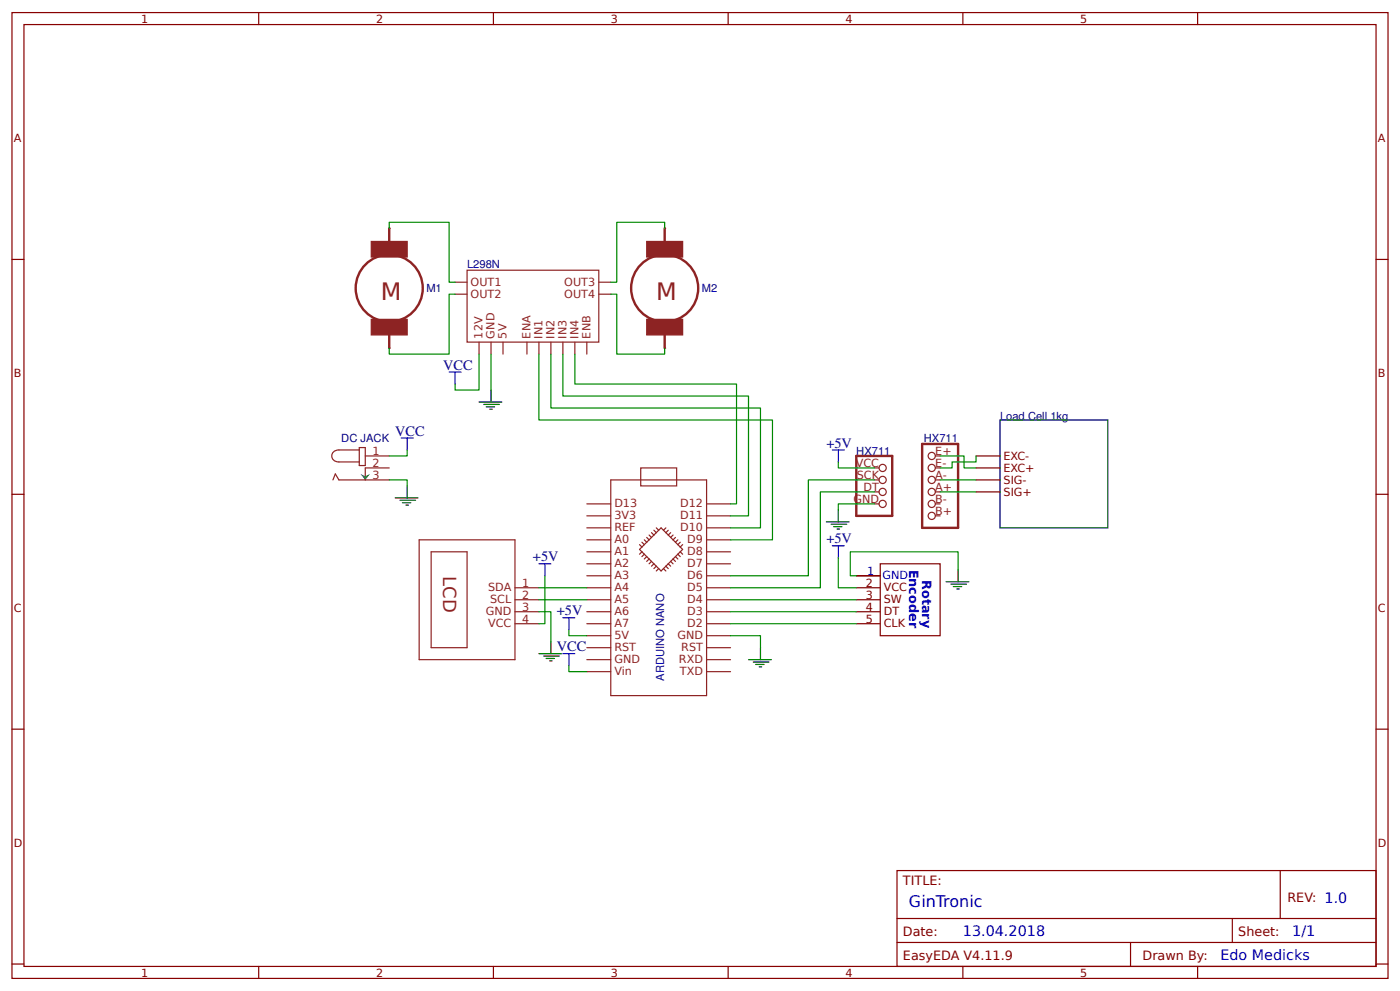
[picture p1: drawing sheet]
<svg xmlns="http://www.w3.org/2000/svg" width="309mm" height="219mm" viewBox="0 0 309 219" stroke-linecap="round" stroke-linejoin="round" font-family="sans-serif">
<g fill="none" stroke="#800" stroke-width=".26">
<path d="M2.6 2.8h304.1v213.2h-304.1zM5.3 5.4h298.7v208h-298.7zM57.1 2.8v2.6M109 2.8v2.6M160.9 2.8v2.6M212.7 2.8v2.6M264.6 2.8v2.6M2.6 57.3h2.7M304 57.3h2.7M2.6 109.1h2.7M304 109.1h2.7M2.6 161h2.7"/>
<path d="M304 161h2.7M198.2 192.2h105.8v21.2h-105.8zM282.8 192.2v10.6M2.6 212.9h2.7M57.1 213.4v2.6M109 213.4v2.6M160.9 213.4v2.6M198.2 202.8h105.8M198.2 208.1h105.8M212.7 213.4v2.6M249.8 208.1v5.3M264.6 213.4v2.6"/>
<path d="M272.3 202.8v5.3M304 212.9h2.7"/>
</g>
<g fill="none" stroke="#8d2323" stroke-width=".26">
<path d="M103.2 59.7h29.1v15.8h-29.1zM100.5 62.3h2.7M100.5 65h2.7M105.8 75.5v2.7M108.5 75.5v2.7M111.1 75.5v2.7M116.4 75.5v2.7M119.1 75.5v2.7M121.7 75.5v2.7M124.4 75.5v2.7M127 75.5v2.7M129.6 75.5v2.7"/>
<path d="M132.3 62.3h2.6M132.3 65h2.6M193.1 103.3h1.1M193.1 106h1.1M193.1 108.6h1.1M193.1 111.3h1.1M206.6 100.7h1.1M206.6 103.3h1.1M206.6 106h1.1M206.6 108.6h1.1M206.6 111.3h1.1M206.6 113.9h1.1"/>
<circle cx="195" cy="108.6" r=".79"/>
<circle cx="195" cy="106" r=".79"/>
<circle cx="195" cy="111.3" r=".79"/>
<circle cx="195" cy="103.3" r=".79"/>
<circle cx="205.8" cy="106" r=".79"/>
<circle cx="205.8" cy="113.9" r=".79"/>
<circle cx="205.8" cy="100.7" r=".79"/>
<circle cx="205.8" cy="108.6" r=".79"/>
<circle cx="205.8" cy="111.3" r=".79"/>
<circle cx="205.8" cy="103.3" r=".79"/>
</g>
<path d="M203.7 98h8v18.5h-8zM189.2 100.7h7.9v13.2h-7.9z" fill="none" stroke="#8d2323" stroke-width=".53"/>
<path d="M215.6 100.7h5.3M215.6 103.3h5.3M215.6 106h5.3M215.6 108.6h5.3" fill="none" stroke="#800000" stroke-width=".26"/>
<path d="M220.9 92.7h23.8v23.8h-23.8z" fill="none" stroke="#000" stroke-width=".26"/>
<path d="M194.5 124.5h13.2v15.9h-13.2z" fill="#fff" stroke="#800000" stroke-width=".26"/>
<path d="M189.2 132.4h5.3M189.2 129.8h5.3M189.2 135.1h5.3M189.2 137.7h5.3" fill="none" stroke="#800000" stroke-width=".26"/>
<g fill="none" stroke="#000" stroke-width=".26">
<path d="M105.8 88.8h5.1M106.9 89.3h3.4M107.4 89.8h1.9M108.2 90.4h.5M108.5 86.1v2.7M182.6 115.2h5M183.6 115.8h3.5M184.1 116.3h1.9M184.9 116.8h.6M185.2 112.6v2.6M189.2 127.1h5.3M209 128.5h5"/>
<path d="M210.1 129h3.4M210.6 129.5h1.9M211.4 130h.5M211.7 125.8v2.7M119.1 144.3h5M120.1 144.9h3.5M120.6 145.4h1.9M121.4 145.9h.6M121.7 141.7v2.6M165.4 145.7h5M166.4 146.2h3.5M167 146.7h1.8"/>
<path d="M167.7 147.2h.6M168 143v2.7"/>
</g>
<path d="M189.2 127.1h5.3" fill="none" stroke="#800" stroke-width=".26"/>
<g fill="none" stroke="#8d2323" stroke-width=".53">
<path d="M86 50.4v5.3M146.8 50.4v5.3M86 71.6v5.3M146.8 71.6v5.3"/>
<circle cx="86" cy="63.6" r="7.4"/>
<circle cx="146.8" cy="63.6" r="7.4"/>
</g>
<g fill="#8d2323" stroke="#8d2323" stroke-width=".26">
<path d="M82 53.3h8v3.5h-8z"/>
<path d="M82 70.5h8v3.5h-8z"/>
<path d="M142.9 53.3h7.9v3.5h-7.9z"/>
<path d="M142.9 70.5h7.9v3.5h-7.9z"/>
</g>
<g fill="none" stroke="#8d2323" stroke-width=".26">
<path d="M86 50.4h.1M146.8 50.4h.1M86 76.9h.1M146.8 76.9h.1M79.4 99.4h-4.5a1.34 1.34 0 0 0-1.6 1.3 1.34 1.34 0 0 0 1.6 1.3h4.5M79.4 98.8h1.3v4h-1.3zM73.6 106l.5-1.4 .8 1.4h11.1M80.7 100.7h5.3M86 103.3h-5.3v2.7M92.6 119.2h21.2v26.5h-21.2zM129.6 113.9h5.3M129.6 116.5h5.3"/>
<path d="M129.6 119.2h5.3M129.6 111.3h5.3M134.9 106h21.2v47.6h-21.2zM141.6 103.3h7.9v4h-7.9zM141.8 119.7l.5 .6M142.3 119.2l.6 .5M142.9 118.7l.5 .5M143.4 118.1l.5 .6M143.9 117.6l.6 .5M144.5 117.1l.5 .5M145 116.5l.5 .6M147.1 116.5l-.5 .6"/>
<path d="M147.6 117.1l-.5 .5M148.2 117.6l-.6 .5M148.7 118.1l-.5 .6M149.2 118.7l-.5 .5M149.8 119.2l-.6 .5M150.3 119.7l-.5 .6M156.1 113.9h5.3M156.1 116.5h5.3M156.1 119.2h5.3M156.1 111.3h5.3M95.2 121.8h8v21.2h-8zM113.8 129.8h5.3"/>
<path d="M113.8 132.4h5.3M113.8 135.1h5.3M113.8 137.7h5.3M129.6 121.8h5.3M129.6 124.5h5.3M129.6 127.1h5.3M129.6 129.8h5.3M129.6 132.4h5.3M129.6 135.1h5.3M129.6 137.7h5.3M141.3 121.3l4.7-4.8 4.8 4.8-4.8 4.8zM141.3 120.3l.5 .5"/>
<path d="M141.8 121.8l-.5 .6M142.3 122.4l-.5 .5M142.9 122.9l-.6 .5M143.4 123.4l-.5 .6M143.9 124l-.5 .5M144.5 124.5l-.6 .5M145 125l-.5 .5M145.5 125.5l-.5 .6M146.6 125.5l.5 .6M147.1 125l.5 .5M147.6 124.5l.6 .5M148.2 124l.5 .5"/>
<path d="M148.7 123.4l.5 .6M149.2 122.9l.6 .5M149.8 122.4l.5 .5M150.3 121.8l.5 .6M150.8 120.3l-.5 .5M156.1 121.8h5.3M156.1 124.5h5.3M156.1 127.1h5.3M156.1 129.8h5.3M156.1 132.4h5.3M156.1 135.1h5.3M156.1 137.7h5.3"/>
<path d="M129.6 140.4h5.3M129.6 143h5.3M129.6 145.7h5.3M129.6 148.3h5.3M156.1 140.4h5.3M156.1 143h5.3M156.1 145.7h5.3M156.1 148.3h5.3"/>
</g>
<path d="M99.2 82.2h2.7M100.5 82.2v2.6M183.9 99.4h2.6M185.2 99.4v2.6M119.1 124.5h2.6M120.4 124.5v2.6M183.9 120.5h2.6M185.2 120.5v2.7M124.4 144.3h2.6M125.7 144.3v2.7" fill="none" stroke="#00f" stroke-width=".26"/>
<g fill="none" stroke="#080" stroke-width=".26">
<path d="M86 50.4v-1.3h13.2v13.2h1.3M146.8 50.4v-1.3h-10.5v13.2h-1.4M100.5 65h-1.3v13.2h-13.2v-1.3M105.8 78.2v7.9h-5.3v-1.3M108.5 78.2v7.9M119.1 78.2v14.5h51.6v26.5h-9.3M121.7 78.2v11.9h46.3v26.4h-6.6M124.4 78.2v9.2h41v26.5h-4M127 78.2v6.6h35.7v26.5h-1.3M134.9 65h1.4v13.2h10.5v-1.3M185.2 102v1.3h7.9M193.1 111.3h-7.9v1.3"/>
<path d="M193.1 108.6h-11.9v21.2h-19.8M193.1 106h-14.5v21.1h-17.2M207.7 100.7h5.3v2.6h2.6M207.7 106h7.9M207.7 108.6h7.9M215.6 100.7v1.3h-5.3v1.3h-2.6M119.1 135.1h2.6v6.6M119.1 132.4h10.5M119.1 129.8h10.5M120.4 127.1v10.6h-1.3M161.4 132.4h27.8M161.4 135.1h27.8"/>
<path d="M161.4 137.7h27.8M185.2 123.2v6.6h4M211.7 125.8v-4h-23.8v5.3h1.3M125.7 147v1.3h3.9M161.4 140.4h6.6v2.6"/>
</g>
<path d="M79.6 104.6l1.1 .6 1.1-.6-1.1 1.4z" fill="#333"/>
<path d="M88.6 96.7h2.7M90 96.7v2.7M124.4 136.4h2.6M125.7 136.4v2.6" fill="none" stroke="#00f" stroke-width=".26"/>
<path d="M90 99.4v1.3h-4M86 106h4v1.3M125.7 139v1.4h3.9" fill="none" stroke="#080" stroke-width=".26"/>
<path d="M87.3 109.9h5M88.4 110.5h3.4M88.9 111h1.9M89.7 111.5h.5M90 107.3v2.6" fill="none" stroke="#000" stroke-width=".26"/>
<g font-size="5.3" fill="#8d2323">
<text x="84.1" y="66.3">M</text>
<text x="145" y="66.3">M</text>
</g>
<text font-size="4" fill="#8d2323" x="97.9" y="127.2" transform="rotate(90 97.9 127.2)">LCD</text>
<text font-size="3.5" fill="#00f" x="200.8" y="200.2">GinTronic</text>
<g font-size="3.2" fill="#000080">
<text x="97.9" y="81.6">VCC</text>
<text x="87.3" y="96.2">VCC</text>
<text x="182.6" y="98.8">+5V</text>
<text x="182.6" y="120">+5V</text>
<text x="117.7" y="124">+5V</text>
<text x="123" y="135.9">+5V</text>
<text x="123" y="143.8">VCC</text>
</g>
<g font-size="3.2" fill="#00f">
<text x="212.7" y="206.8">13.04.2018</text>
<text x="285.5" y="206.8">1/1</text>
<text x="269.6" y="212.1">Edo Medicks</text>
</g>
<g font-size="2.8" fill="#00f">
<text x="200.9" y="125.8" transform="rotate(90 200.9 125.8)">Encoder</text>
<text x="203.7" y="128" transform="rotate(90 203.7 128)">Rotary</text>
</g>
<g font-size="2.8" fill="#800">
<text x="199.5" y="195.4">TITLE:</text>
<text x="284.4" y="199.1">REV: 1.0</text>
<text x="199.5" y="206.8">Date:</text>
<text x="273.6" y="206.8">Sheet:</text>
<text x="199.5" y="212.1">EasyEDA V4.11.9</text>
<text x="252.4" y="212.1">Drawn By:</text>
</g>
<g font-size="2.5" fill="#800">
<text x="31.2" y="5">1</text>
<text x="83.1" y="5">2</text>
<text x="134.9" y="5">3</text>
<text x="186.8" y="5">4</text>
<text x="238.7" y="5">5</text>
<text x="3" y="31.4">A</text>
<text x="304.4" y="31.4">A</text>
<text x="3" y="83.2">B</text>
<text x="304.4" y="83.2">B</text>
<text x="3" y="135.1">C</text>
<text x="304.4" y="135.1">C</text>
<text x="3" y="186.9">D</text>
<text x="304.4" y="186.9">D</text>
<text x="31.2" y="215.6">1</text>
<text x="83.1" y="215.6">2</text>
<text x="134.9" y="215.6">3</text>
<text x="186.8" y="215.6">4</text>
<text x="238.7" y="215.6">5</text>
</g>
<g font-size="2.5" fill="#000080">
<text x="103.2" y="59.3">L298N</text>
<text x="94.2" y="64.6">M1</text>
<text x="155" y="64.6">M2</text>
<text x="220.9" y="92.7">Load Cell 1kg</text>
<text x="75.4" y="97.6">DC JACK</text>
<text x="189.2" y="100.5">HX711</text>
<text x="204.1" y="97.6">HX711</text>
<text x="146.7" y="150.3" transform="rotate(-90 146.7 150.3)">ARDUINO NANO</text>
</g>
<g font-size="2.5" fill="#8d2323">
<text x="104" y="63.1">OUT1</text>
<text x="104" y="65.7">OUT2</text>
<text x="124.7" y="63.1">OUT3</text>
<text x="124.7" y="65.7">OUT4</text>
<text x="106.6" y="74.7" transform="rotate(-90 106.6 74.7)">12V</text>
<text x="109.3" y="74.7" transform="rotate(-90 109.3 74.7)">GND</text>
<text x="111.9" y="74.7" transform="rotate(-90 111.9 74.7)">5V</text>
<text x="117.2" y="74.7" transform="rotate(-90 117.2 74.7)">ENA</text>
<text x="119.9" y="74.7" transform="rotate(-90 119.9 74.7)">IN1</text>
<text x="122.5" y="74.7" transform="rotate(-90 122.5 74.7)">IN2</text>
<text x="125.1" y="74.7" transform="rotate(-90 125.1 74.7)">IN3</text>
<text x="127.8" y="74.7" transform="rotate(-90 127.8 74.7)">IN4</text>
<text x="130.4" y="74.7" transform="rotate(-90 130.4 74.7)">ENB</text>
<text x="82.3" y="100.4">1</text>
<text x="206.6" y="100.4">E+</text>
<text x="82.3" y="103.1">2</text>
<text x="82.3" y="105.7">3</text>
<text x="189.1" y="103.1">VCC</text>
<text x="189.3" y="105.7">SCK</text>
<text x="206.6" y="103.1">E-</text>
<text x="206.6" y="105.7">A-</text>
<text x="135.7" y="112.1">D13</text>
<text x="150.3" y="112.1">D12</text>
<text x="188.5" y="111">GND</text>
<text x="190.8" y="108.3">DT</text>
<text x="206.6" y="108.3">A+</text>
<text x="206.6" y="111">B-</text>
<text x="206.6" y="113.6">B+</text>
<text x="135.7" y="120">A0</text>
<text x="135.7" y="117.3">REF</text>
<text x="135.7" y="114.7">3V3</text>
<text x="150.3" y="114.7">D11</text>
<text x="150.3" y="117.3">D10</text>
<text x="151.8" y="120">D9</text>
<text x="135.7" y="125.3">A2</text>
<text x="135.7" y="122.6">A1</text>
<text x="151.8" y="122.6">D8</text>
<text x="151.8" y="125.3">D7</text>
<text x="107.9" y="130.6">SDA</text>
<text x="115.4" y="129.5">1</text>
<text x="135.7" y="130.6">A4</text>
<text x="135.7" y="127.9">A3</text>
<text x="151.8" y="127.9">D6</text>
<text x="151.8" y="130.6">D5</text>
<text x="107.3" y="135.9">GND</text>
<text x="108.3" y="133.2">SCL</text>
<text x="115.4" y="132.2">2</text>
<text x="115.4" y="134.8">3</text>
<text x="115.4" y="137.5">4</text>
<text x="135.7" y="135.9">A6</text>
<text x="135.7" y="133.2">A5</text>
<text x="151.8" y="133.2">D4</text>
<text x="151.8" y="135.9">D3</text>
<text x="107.8" y="138.5">VCC</text>
<text x="135.7" y="143.8">RST</text>
<text x="135.7" y="141.2">5V</text>
<text x="135.7" y="138.5">A7</text>
<text x="149.6" y="141.2">GND</text>
<text x="150.5" y="143.8">RST</text>
<text x="151.8" y="138.5">D2</text>
<text x="135.7" y="149.1">Vin</text>
<text x="135.7" y="146.4">GND</text>
<text x="150" y="146.4">RXD</text>
<text x="150.2" y="149.1">TXD</text>
</g>
<g font-size="2.5" fill="#800000">
<text x="221.7" y="101.5">EXC-</text>
<text x="221.7" y="104.1">EXC+</text>
<text x="221.7" y="106.8">SIG-</text>
<text x="221.7" y="109.4">SIG+</text>
<text x="191.3" y="129.5">2</text>
<text x="195.3" y="130.6">VCC</text>
<text x="191.3" y="132.2">3</text>
<text x="191.3" y="134.8">4</text>
<text x="191.3" y="137.5">5</text>
<text x="195.3" y="133.2">SW</text>
<text x="195.3" y="135.9">DT</text>
<text x="195.3" y="138.5">CLK</text>
</g>
<g font-size="2.5" fill="#00f">
<text x="191.6" y="126.9">1</text>
<text x="195" y="127.9">GND</text>
</g>
</svg>
